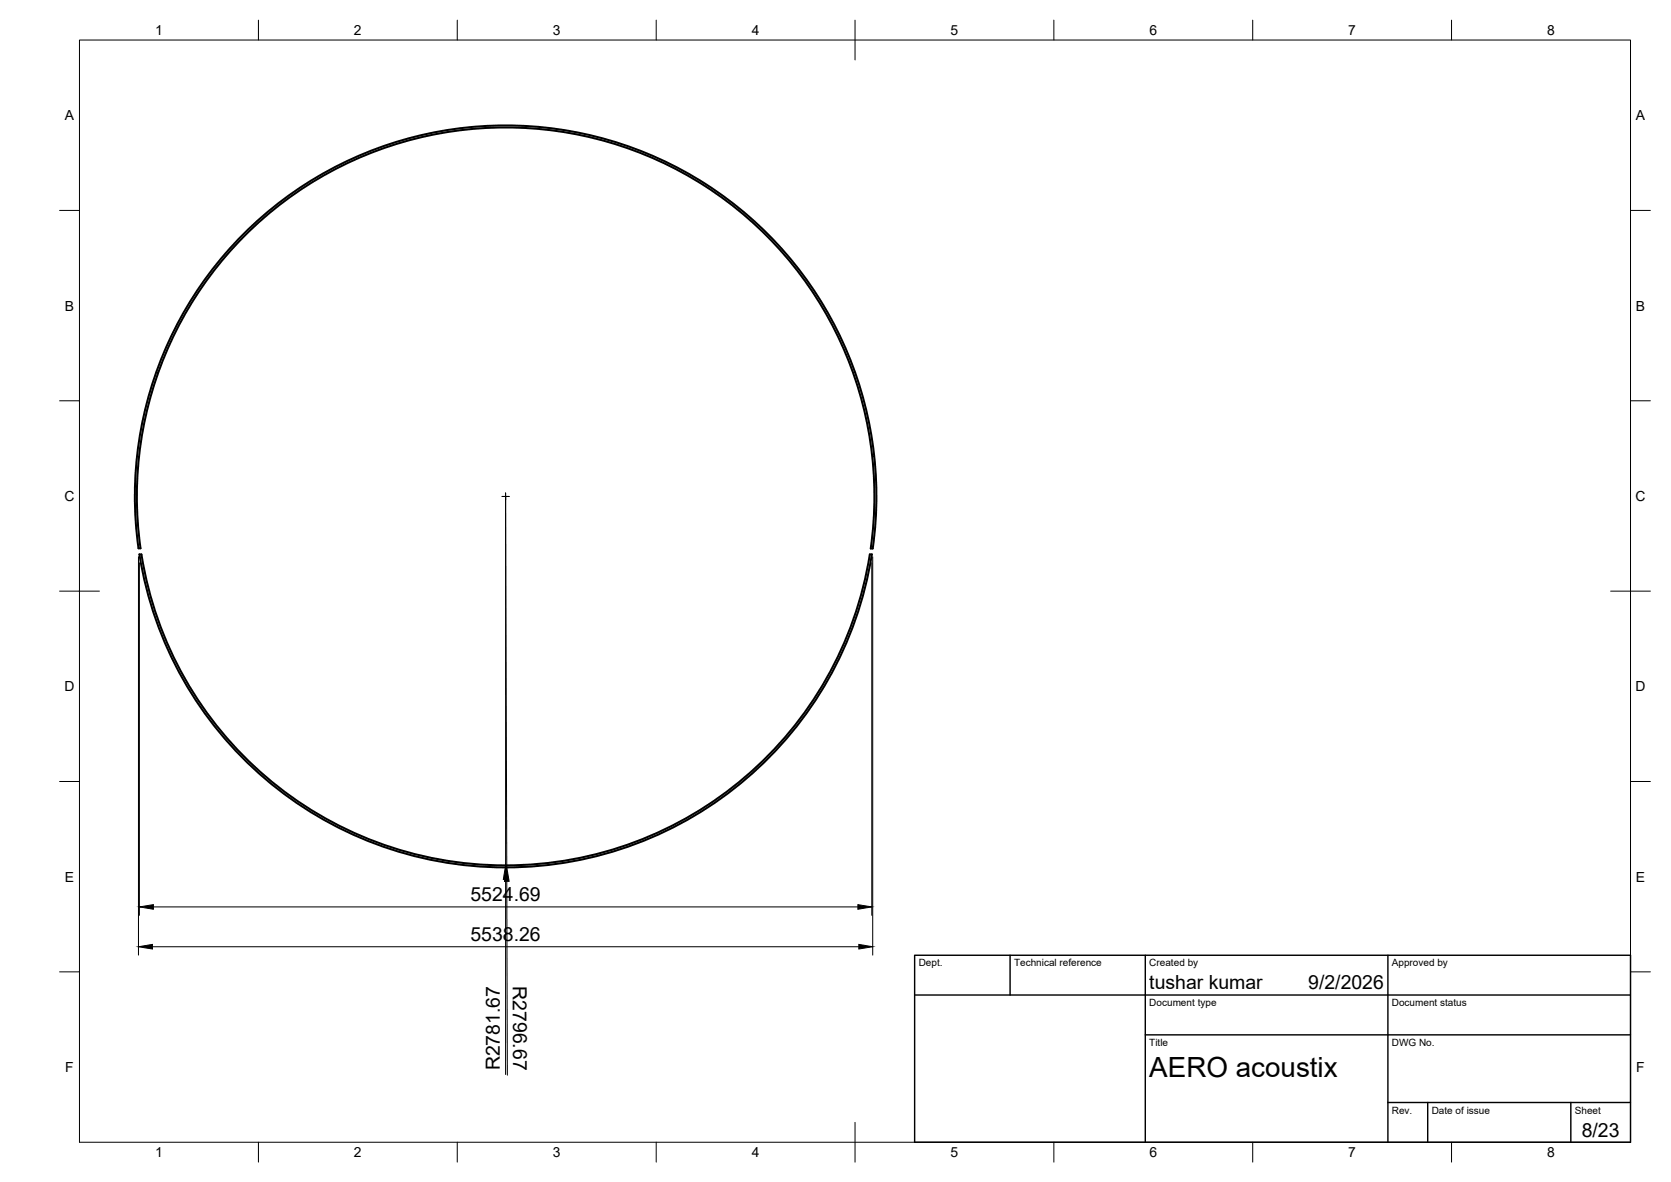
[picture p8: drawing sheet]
<svg xmlns="http://www.w3.org/2000/svg" width="420mm" height="297mm" viewBox="0 0 420 297" stroke-linecap="round" stroke-linejoin="round" font-family="sans-serif">
<!-- layer: Visible -->
<path d="M62.7 57.4a93.2 93.2 0 0 1 107-15.6 93.2 93.2 0 0 1 49.7 96h-.5a92.7 92.7 0 0 0-91.7-105.8 92.7 92.7 0 0 0-91.9 105.8h-.5a93.3 93.3 0 0 1 27.9-80.4zM35.1 139.3h.5a92.7 92.7 0 0 0 91.5 78.2 92.7 92.7 0 0 0 91.6-78.2h.5a93.2 93.2 0 0 1-92.1 78.7 93.2 93.2 0 0 1-92-78.7z" fill="none" stroke="#000" stroke-width=".51"/>
<!-- layer: Hidden -->
<path d="M39.3 93.5l.5 .1M215 93.5l-.5 .1M34.5 114.7l.4 .1M219.8 114.7l-.5 .1" fill="none" stroke="#000" stroke-width=".25"/>
<!-- layer: BORDER -->
<g fill="none" stroke="#000" stroke-width=".25">
<path d="M20 10.1h390v276.9h-390zM65 5.1v5M115 5.1v5M165 5.1v5M215 5.1v10M265 5.1v5M315 5.1v5M365 5.1v5M15 52.9h5M410 52.9h5M15 100.7h5M410 100.7h5"/>
<path d="M15 148.6h10M405 148.6h10M15 196.4h5M410 196.4h5M15 244.2h5M410 244.2h5M65 287v5M115 287v5M165 287v5M215 282.1v9.9M265 287v5M315 287v5"/>
<path d="M365 287v5"/>
</g>
<!-- layer: TITLEBLOCK -->
<path d="M230 240.1h180v46.9h-180zM230 250h180M254 240.1v9.9M288 240.1v46.9M349 240.1v46.9M288 260.1h122M349 277.1h61M359 277.1v9.9M395 277.1v9.9" fill="none" stroke="#000" stroke-width=".36"/>
<!-- layer: Smart Centers -->
<path d="M126.2 124.8h1.8M127.1 123.9v1.8" fill="none" stroke="#000" stroke-width=".25"/>
<!-- layer: FD_Dimensions -->
<path d="M34.8 139.9v100.1M219.4 139.9v100.1M35.1 141.4v88.6M219.2 141.4v88.6M127.1 217.5v-92.7l.3 93.2M38.3 237.9h177.6M38.6 227.9h177.1M127.1 221v49M127.4 221.5l.2 48.7" fill="none" stroke="#000" stroke-width=".25"/>
<path d="M34.8 237.9l3.5-.6v1.2zM35.1 227.9l3.5-.6v1.2zM127.1 217.5l.6 3.5h-1.1zM127.4 218l.6 3.5h-1.1zM215.7 227.3l3.5 .6-3.5 .6zM215.9 237.3l3.5 .6-3.5 .6z" fill="#000" stroke="#000" stroke-width=".25"/>
<text font-size="7" x="289" y="270.6">AERO acoustix</text>
<g font-size="4.9">
<text x="118.3" y="226.4">5524.69</text>
<text x="118.3" y="236.5">5538.26</text>
<text x="129" y="247.8" transform="rotate(90 129 247.8)">R2796.67</text>
<text x="289" y="248.5">tushar kumar</text>
<text x="329" y="248.5">9/2/2026</text>
<text x="125.7" y="269" transform="rotate(-90 125.7 269)">R2781.67</text>
<text x="397.7" y="285.7">8/23</text>
</g>
<g font-size="3.5">
<text x="39" y="8.8">1</text>
<text x="89" y="8.8">2</text>
<text x="139" y="8.8">3</text>
<text x="189" y="8.8">4</text>
<text x="239" y="8.8">5</text>
<text x="289" y="8.8">6</text>
<text x="339" y="8.8">7</text>
<text x="389" y="8.8">8</text>
<text x="16.3" y="30.2">A</text>
<text x="411.3" y="30.2">A</text>
<text x="16.3" y="78">B</text>
<text x="411.3" y="78">B</text>
<text x="16.2" y="125.9">C</text>
<text x="411.2" y="125.9">C</text>
<text x="16.2" y="173.7">D</text>
<text x="411.2" y="173.7">D</text>
<text x="16.3" y="221.6">E</text>
<text x="411.3" y="221.6">E</text>
<text x="16.4" y="269.4">F</text>
<text x="411.4" y="269.4">F</text>
<text x="39" y="290.8">1</text>
<text x="89" y="290.8">2</text>
<text x="139" y="290.8">3</text>
<text x="189" y="290.8">4</text>
<text x="239" y="290.8">5</text>
<text x="289" y="290.8">6</text>
<text x="339" y="290.8">7</text>
<text x="389" y="290.8">8</text>
</g>
<g font-size="2.5">
<text x="231" y="242.9">Dept.</text>
<text x="255" y="242.9">Technical reference</text>
<text x="289" y="242.9">Created by</text>
<text x="350" y="242.9">Approved by</text>
<text x="289" y="252.8">Document type</text>
<text x="350" y="252.8">Document status</text>
<text x="289" y="262.9">Title</text>
<text x="350" y="262.9">DWG No.</text>
<text x="350" y="279.9">Rev.</text>
<text x="360" y="279.9">Date of issue</text>
<text x="396" y="279.9">Sheet</text>
</g>
</svg>
